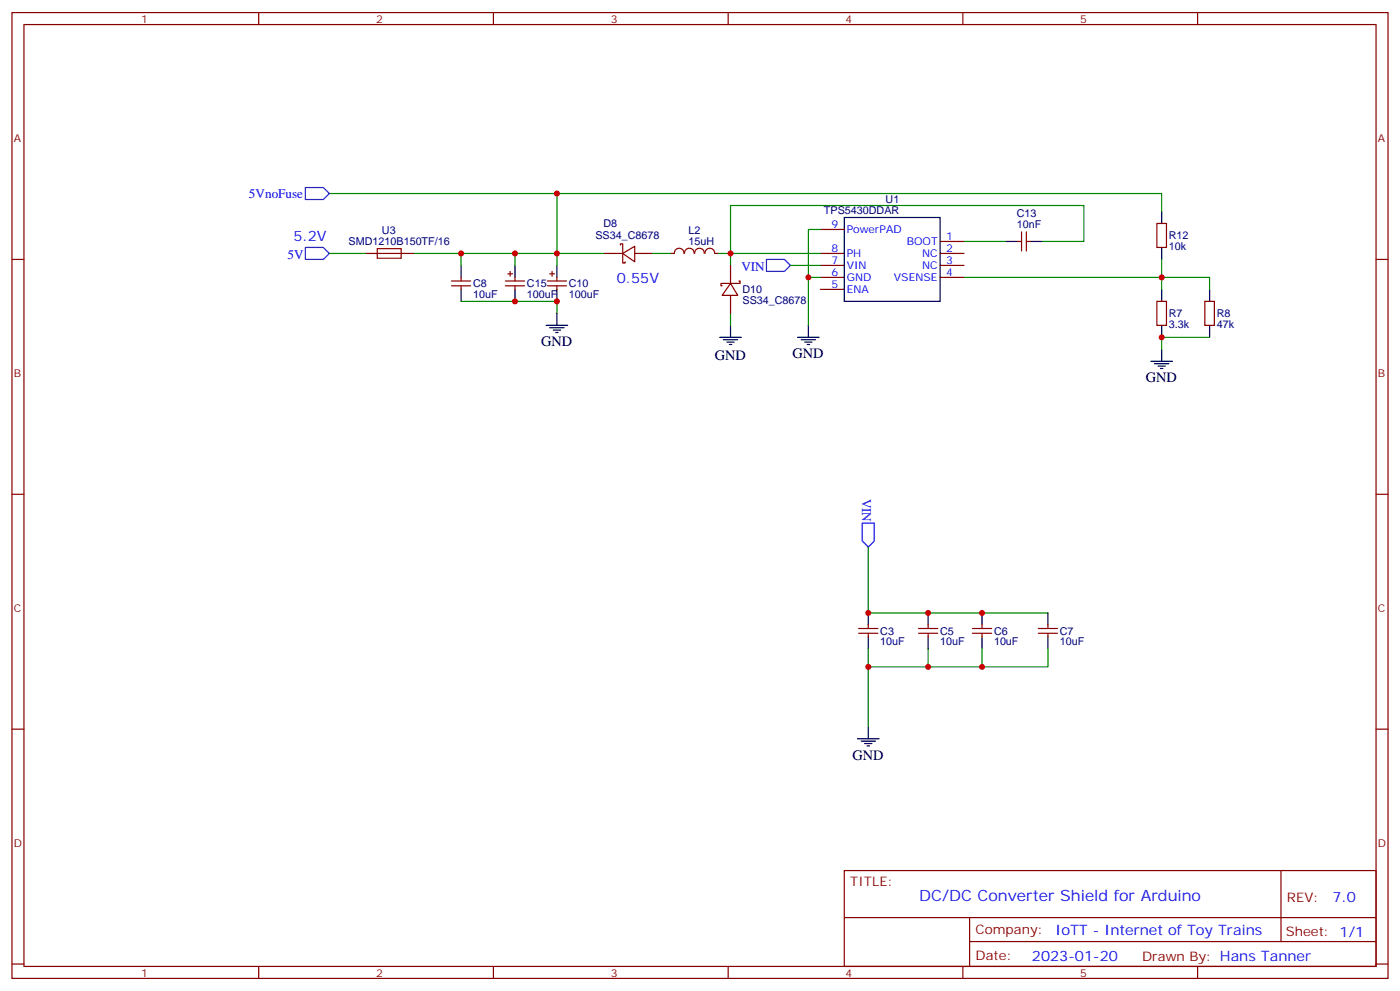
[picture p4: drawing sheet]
<svg xmlns="http://www.w3.org/2000/svg" width="412mm" height="292mm" viewBox="0 0 412 292" stroke-linecap="round" stroke-linejoin="round" font-family="sans-serif">
<g fill="none" stroke="#870000" stroke-width=".35">
<path d="M3.5 3.7h405.4v284.3h-405.4zM7.1 7.2h398.2v277.3h-398.2zM76.2 3.7v3.5M145.3 3.7v3.5M214.5 3.7v3.5M283.6 3.7v3.5M352.8 3.7v3.5M3.5 76.4h3.6M107.6 74.6h14.1M150.3 79.9v1.4M162.6 79.9v1.4M178.2 74.6h5.2"/>
<path d="M182.7 72.1v-.3h.7v2.8M183.4 74.6l3.6-2.1v4.6zM183.4 74.6v2.8h.7v-.3M187 74.6h5.3M197.6 74.6h1M198.7 74.6a1.41 1.41 0 0 1 1.4-1.5 1.41 1.41 0 0 1 1.4 1.5M201.6 74.6a1.41 1.41 0 0 1 1.5-1.5 1.41 1.41 0 0 1 1.4 1.5M204.6 74.6a1.41 1.41 0 0 1 1.4-1.5 1.41 1.41 0 0 1 1.4 1.5M207.7 74.6a1.41 1.41 0 0 1 1.4-1.5 1.41 1.41 0 0 1 1.4 1.5M210.6 74.6h1.1M215.2 78.1v5.3M241.7 74.6h7"/>
<path d="M241.7 78.1h7M241.7 67.6h7M276.9 71.1h7.1M276.9 74.6h7.1M276.9 78.1h7.1M299.9 71.1h1M300.9 68.3v5.6M302.3 71.1h1.1M302.3 68.3v5.6M340.8 65.8h2.8v7h-2.8zM405.3 76.4h3.6M133 82.7h5.6"/>
<path d="M133 84.1h5.6M135.8 81.7v1M135.8 84.1v1.1M148.9 82.7h5.6M148.9 84.1h5.6M149.6 80.6h1.4M151.7 81.7v1M151.7 84.1v1.1M161.2 82.7h5.7M161.2 84.1h5.7M161.9 80.6h1.4M164 81.7v1"/>
<path d="M164 84.1v1.1M215.2 83.4l2.1 3.6h-4.6zM215.2 83.4h-2.8v.7h.3M215.2 87v5.3M217.7 82.7h.3v.7h-2.8M241.7 81.7h7M241.7 85.2h7M276.9 81.7h7.1M340.8 88.7h2.8v7.1h-2.8zM354.9 88.7h2.8v7.1h-2.8zM3.5 145.5h3.6M405.3 145.5h3.6"/>
<path d="M252.9 186.4h5.7M252.9 185h5.7M255.8 184v1M255.8 186.4v1.1M270.6 186.4h5.6M270.6 185h5.6M273.4 184v1M273.4 186.4v1.1M286.5 186.4h5.6M286.5 185h5.6M289.3 184v1M289.3 186.4v1.1"/>
<path d="M305.9 186.4h5.6M305.9 185h5.6M308.7 184v1M308.7 186.4v1.1M3.5 214.7h3.6M405.3 214.7h3.6M248.7 256.3h156.6v28.2h-156.6zM377.3 256.3v20.9M248.7 270.1h156.5M285.6 277.2h119.6M285.6 270.1v14.2M3.5 283.8h3.6"/>
<path d="M76.2 284.5v3.5M145.3 284.5v3.5M214.5 284.5v3.5M283.6 284.5v3.5M352.8 284.5v3.5M405.3 283.8h3.6"/>
</g>
<path d="M90 55.2h5.2l1.8 1.8-1.8 1.7h-5.2zM90 72.8h5.2l1.8 1.8-1.8 1.8h-5.2zM225.8 76.4h5.3l1.7 1.7-1.7 1.8h-5.3zM254 154h3.5v5.3l-1.7 1.7-1.8-1.7z" fill="none" stroke="#00f" stroke-width=".35"/>
<g fill="none" stroke="#000" stroke-width=".35">
<path d="M135.8 78.1v3.6M151.7 78.1v3.6M164 78.1v3.6M248.7 64h28.2v24.7h-28.2zM296.3 71.1h3.6M303.4 71.1h3.5M342.2 62.3v3.5M342.2 72.8v3.6M135.8 85.2v3.5M151.7 85.2v3.5M160.9 95.8h6.3M161.9 96.5h4.3"/>
<path d="M163 97.2h2.1M163.7 97.9h.7M164 85.2v3.5M164 92.3v3.5M212 99.3h6.4M215.2 95.8v3.5M234.9 99.3h6.4M238.1 95.8v3.5M342.2 85.2v3.5M342.2 95.8v3.5M356.3 85.2v3.5M356.3 95.8v3.5"/>
<path d="M213.1 100h4.2M214.1 100.7h2.2M214.8 101.4h.7M236 100h4.2M237.1 100.7h2.1M237.8 101.4h.7M339 106.4h6.4M340.1 107.1h4.2M341.1 107.8h2.2M341.8 108.5h.7M342.2 102.8v3.6M255.8 180.4v3.6"/>
<path d="M255.8 187.5v3.5M273.4 180.4v3.6M273.4 187.5v3.5M289.3 180.4v3.6M289.3 187.5v3.5M308.7 180.4v3.6M308.7 187.5v3.5M252.6 217.5h6.3M253.6 218.2h4.3M254.7 218.9h2.1M255.4 219.6h.7M255.8 214v3.5"/>
</g>
<g fill="none" stroke="#008700" stroke-width=".35">
<path d="M97 57h67v21.1M164 57h178.2v5.3M97 74.6h10.6M121.7 74.6h56.5M135.8 74.6v3.5M151.7 74.6v3.5M192.3 74.6h5.3M211.7 74.6h30M232.8 78.1h8.9M241.7 67.6h-3.6v28.2M284 71.1h12.3M306.9 71.1h12.4v-10.6h-104.1v17.6"/>
<path d="M342.2 76.4v5.3h14.1v3.5M135.8 88.7h28.2v3.6M215.2 92.3v3.5M238.1 81.7h3.6M284 81.7h58.2v3.5M356.3 99.3h-14.1v3.5M255.8 161v19.4h52.9M255.8 191v5.3M273.4 191v5.3h-17.6v17.7M289.3 191v5.3M308.7 191v5.3h-35.3"/>
</g>
<path d="M111.1 73.2h7.1v2.8h-7.1z" fill="none" stroke="#a10000" stroke-width=".35"/>
<g fill="#c00">
<circle cx="238.1" cy="81.7" r=".88"/>
<circle cx="215.2" cy="74.6" r=".88"/>
<circle cx="164" cy="88.7" r=".88"/>
<circle cx="164" cy="74.6" r=".88"/>
<circle cx="255.8" cy="180.4" r=".88"/>
<circle cx="255.8" cy="196.3" r=".88"/>
<circle cx="273.4" cy="180.4" r=".88"/>
<circle cx="289.3" cy="180.4" r=".88"/>
<circle cx="273.4" cy="196.3" r=".88"/>
<circle cx="289.3" cy="196.3" r=".88"/>
<circle cx="135.8" cy="74.6" r=".88"/>
<circle cx="151.7" cy="88.7" r=".88"/>
<circle cx="151.7" cy="74.6" r=".88"/>
<circle cx="342.2" cy="99.3" r=".88"/>
<circle cx="342.2" cy="81.7" r=".88"/>
<circle cx="164" cy="57" r=".88"/>
</g>
<text font-size="4.6" fill="#00f" x="270.8" y="265.3">DC/DC Converter Shield for Arduino</text>
<g font-size="4.2" fill="#00f">
<text x="86.4" y="71.1">5.2V</text>
<text x="181.7" y="83.4">0.55V</text>
<text x="392.5" y="265.6">7.0</text>
<text x="310.9" y="275.1">IoTT - Internet of Toy Trains</text>
<text x="304" y="282.9">2023-01-20</text>
</g>
<g font-size="4.2">
<text x="159.4" y="101.9">GND</text>
<text x="210.5" y="106">GND</text>
<text x="233.5" y="105.4">GND</text>
<text x="337.5" y="112.5">GND</text>
<text x="251.1" y="223.6">GND</text>
</g>
<g font-size="3.9" fill="#00f">
<text x="73.3" y="58.2">5VnoFuse</text>
<text x="84.7" y="76.4">5V</text>
<text x="218.4" y="79.9">VIN</text>
<text x="254" y="146.8" transform="rotate(90 254 146.8)">VIN</text>
</g>
<g font-size="3.9" fill="#800">
<text x="250.5" y="260.9">TITLE:</text>
<text x="379.1" y="265.6">REV:</text>
<text x="287.4" y="275.1">Company:</text>
<text x="378.7" y="275.7">Sheet: 1/1</text>
<text x="287.4" y="282.8">Date:</text>
<text x="336.4" y="282.8">Drawn By: Hans Tanner</text>
</g>
<g font-size="3.2" fill="#800">
<text x="41.6" y="6.7">1</text>
<text x="110.8" y="6.7">2</text>
<text x="179.9" y="6.7">3</text>
<text x="249.1" y="6.7">4</text>
<text x="318.2" y="6.7">5</text>
<text x="4.1" y="41.8">A</text>
<text x="405.9" y="41.8">A</text>
<text x="4.1" y="110.9">B</text>
<text x="405.9" y="110.9">B</text>
<text x="4.1" y="180.1">C</text>
<text x="405.9" y="180.1">C</text>
<text x="4.1" y="249.2">D</text>
<text x="405.9" y="249.2">D</text>
<text x="41.6" y="287.5">1</text>
<text x="110.8" y="287.5">2</text>
<text x="179.9" y="287.5">3</text>
<text x="249.1" y="287.5">4</text>
<text x="318.2" y="287.5">5</text>
</g>
<g font-size="3.2" fill="#000080">
<text x="260.9" y="59.8">U1</text>
<text x="242.7" y="63">TPS5430DDAR</text>
<text x="299.5" y="64">C13</text>
<text x="112.5" y="69">U3</text>
<text x="175.4" y="70.4">SS34_C8678</text>
<text x="177.8" y="66.9">D8</text>
<text x="202.8" y="68.9">L2</text>
<text x="299.5" y="67.2">10nF</text>
<text x="344.3" y="70.4">R12</text>
<text x="102.7" y="72.2">SMD1210B150TF/16</text>
<text x="202.8" y="72">15uH</text>
<text x="344.3" y="73.6">10k</text>
<text x="139.3" y="87.7">10uF</text>
<text x="139.3" y="84.5">C8</text>
<text x="155.2" y="87.7">100uF</text>
<text x="155.2" y="84.5">C15</text>
<text x="167.6" y="87.7">100uF</text>
<text x="167.6" y="84.5">C10</text>
<text x="218.7" y="89.4">SS34_C8678</text>
<text x="218.7" y="86.3">D10</text>
<text x="344.3" y="93.3">R7</text>
<text x="358.4" y="93.3">R8</text>
<text x="344.3" y="96.5">3.3k</text>
<text x="358.4" y="96.5">47k</text>
<text x="259.3" y="190">10uF</text>
<text x="259.3" y="186.8">C3</text>
<text x="276.9" y="190">10uF</text>
<text x="276.9" y="186.8">C5</text>
<text x="292.8" y="190">10uF</text>
<text x="292.8" y="186.8">C6</text>
<text x="312.2" y="190">10uF</text>
<text x="312.2" y="186.8">C7</text>
</g>
<g font-size="3.2" fill="#00f">
<text x="244.9" y="67.2">9</text>
<text x="249.4" y="68.6">PowerPAD</text>
<text x="278.7" y="70.7">1</text>
<text x="244.9" y="77.8">7</text>
<text x="244.9" y="74.3">8</text>
<text x="249.4" y="75.7">PH</text>
<text x="267.1" y="72.1">BOOT</text>
<text x="271.6" y="75.7">NC</text>
<text x="278.7" y="74.3">2</text>
<text x="278.7" y="77.8">3</text>
<text x="244.9" y="81.3">6</text>
<text x="249.4" y="82.7">GND</text>
<text x="249.4" y="79.2">VIN</text>
<text x="263.3" y="82.7">VSENSE</text>
<text x="271.6" y="79.2">NC</text>
<text x="278.7" y="81.3">4</text>
<text x="244.9" y="84.8">5</text>
<text x="249.4" y="86.3">ENA</text>
</g>
</svg>
